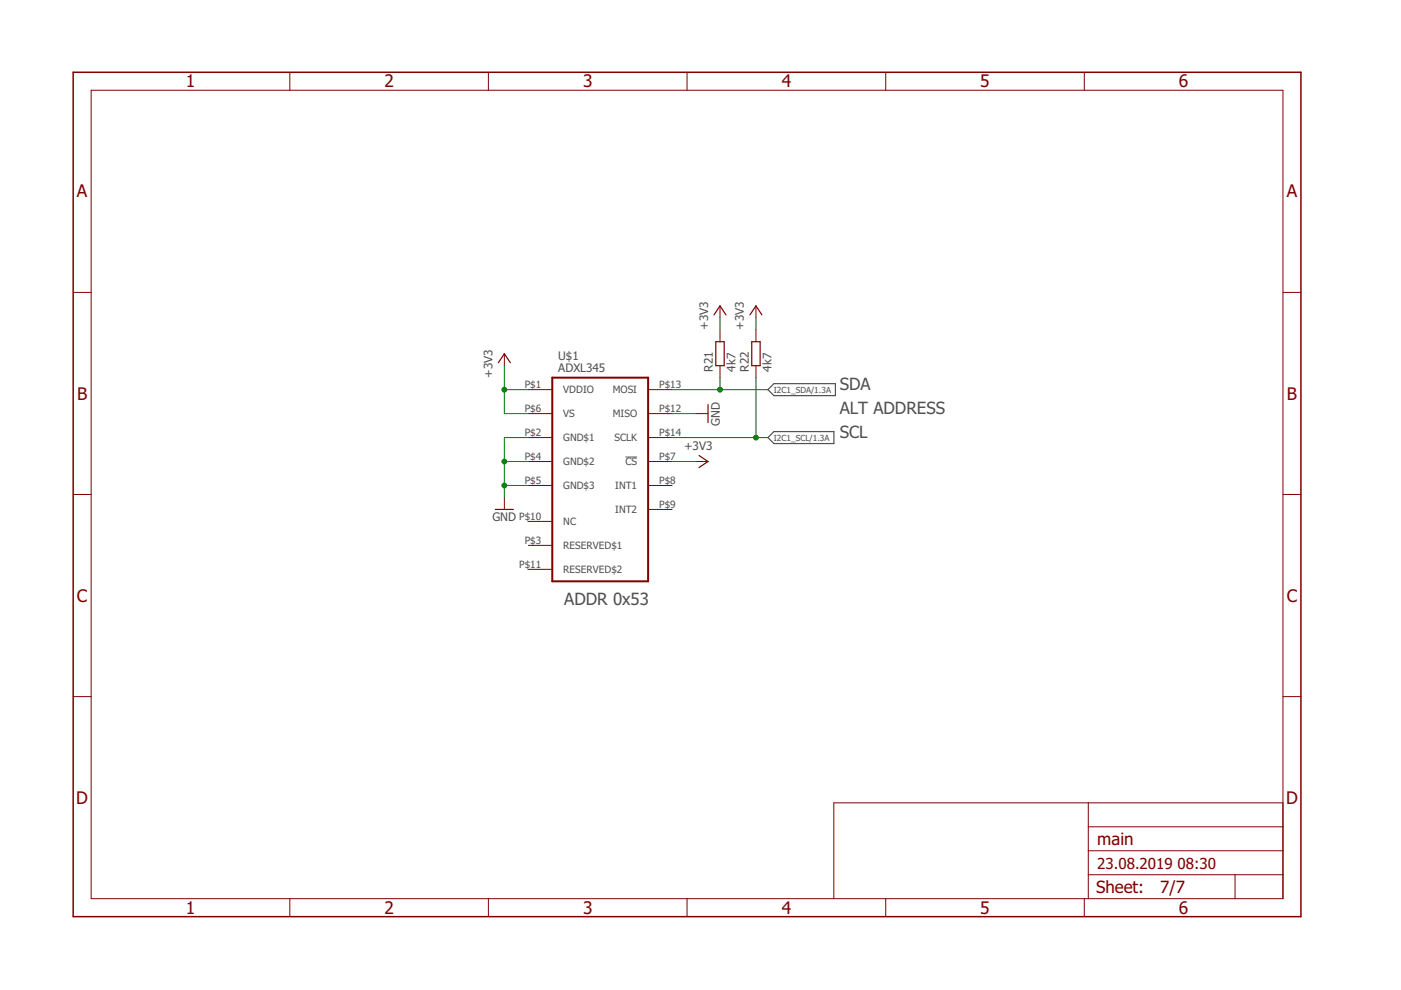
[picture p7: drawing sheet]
<svg xmlns="http://www.w3.org/2000/svg" width="297mm" height="210mm" viewBox="0 0 297 210" stroke-linecap="round" stroke-linejoin="round" font-family="sans-serif">
<path d="M132.6 96.9h2.5" fill="none" stroke="#505050" stroke-width=".21"/>
<path d="M162.8 92.8l1.3-1.3h12.7v2.5h-12.7zM162.8 82.6l1.3-1.3h13v2.6h-13z" fill="none" stroke="#505050" stroke-width=".25"/>
<path d="M105.7 76.9l1.2-1.9 1.3 1.9M151.4 66.8l1.3-1.9 1.2 1.9M151.8 72.5h1.7v5h-1.7zM159 66.8l1.3-1.9 1.2 1.9M159.4 72.5h1.8v5h-1.8zM148.2 96.6l1.9 1.3-1.9 1.2M150.1 85.8v3.8M105 108h3.8" fill="none" stroke="#800000" stroke-width=".25"/>
<g fill="none" stroke="#800000" stroke-width=".21">
<path d="M19.3 19.1h252.7v171.4h-252.7zM61.4 15.3v3.8M103.5 15.3v3.8M145.7 15.3v3.8M187.8 15.3v3.8M229.9 15.3v3.8M15.5 62h3.8M106.9 75v2.5M152.7 64.9v2.5M152.7 69.9v2.6M152.7 77.5v2.6M160.3 64.9v2.5"/>
<path d="M160.3 69.9v2.6M160.3 77.5v2.6M272 62h3.8M112 82.6h5.1M112 87.7h5.1M112 92.8h5.1M112 97.9h5.1M137.4 82.6h5.1M137.4 87.7h5.1M137.4 92.8h5.1M137.4 97.9h5.1M147.6 87.7h2.5"/>
<path d="M147.6 97.9h2.5M15.5 104.8h3.8M106.9 105.5v2.5M112 102.9h5.1M112 110.6h5.1M112 115.6h5.1M137.4 102.9h5.1M137.4 108h5.1M272 104.8h3.8M112 120.7h5.1M15.5 147.7h3.8M272 147.7h3.8"/>
<path d="M230.7 170.2v20.3M230.7 175.3h41.3M272 170.2h-95.2v20.3M61.4 190.5v3.9M103.5 190.5v3.9M145.7 190.5v3.9M187.8 190.5v3.9M229.9 190.5v3.9M230.7 185.5h41.3M230.7 180.4h41.3M261.9 185.5v5"/>
</g>
<path d="M15.5 15.3h260.3v179.1h-260.3z" fill="none" stroke="#800000" stroke-width=".32"/>
<path d="M117.1 80.1h20.3v43.2h-20.3z" fill="none" stroke="#800000" stroke-width=".42"/>
<g fill="none" stroke="#008000" stroke-width=".21">
<path d="M106.9 77.5v10.2h5.1M152.7 67.4v2.5M160.3 67.4v2.5M106.9 82.6h5.1M106.9 97.9h5.1M112 92.8h-5.1v12.7M142.5 92.8h20.3M142.5 82.6h20.3M142.5 87.7h5.1M142.5 97.9h5.1M152.7 80.1v2.5M160.3 80.1v12.7"/>
<path d="M106.9 102.9h5.1"/>
</g>
<g fill="#008000" stroke="#008000" stroke-width=".21">
<circle cx="160.3" cy="92.8" r=".51"/>
<circle cx="152.7" cy="82.6" r=".51"/>
<circle cx="106.9" cy="82.6" r=".51"/>
<circle cx="106.9" cy="97.9" r=".51"/>
<circle cx="106.9" cy="102.9" r=".51"/>
</g>
<g font-size="3.7" fill="#800000">
<text x="39.4" y="18.5">1</text>
<text x="81.5" y="18.5">2</text>
<text x="123.6" y="18.5">3</text>
<text x="165.7" y="18.5">4</text>
<text x="207.8" y="18.5">5</text>
<text x="250" y="18.5">6</text>
<text x="16.3" y="41.9">A</text>
<text x="272.8" y="41.9">A</text>
<text x="16.3" y="84.7">B</text>
<text x="272.8" y="84.7">B</text>
<text x="16.3" y="127.6">C</text>
<text x="272.8" y="127.6">C</text>
<text x="16.2" y="170.4">D</text>
<text x="272.7" y="170.4">D</text>
<text x="39.4" y="193.7">1</text>
<text x="81.5" y="193.7">2</text>
<text x="123.6" y="193.7">3</text>
<text x="165.7" y="193.7">4</text>
<text x="207.8" y="193.7">5</text>
<text x="250" y="193.7">6</text>
</g>
<g font-size="3.6" fill="#505050">
<text x="178" y="82.6">SDA</text>
<text x="178" y="87.7">ALT ADDRESS</text>
<text x="178" y="92.8">SCL</text>
<text x="119.6" y="128.3">ADDR 0x53</text>
</g>
<g font-size="3.6" fill="#800000">
<text x="232.6" y="179.1">main</text>
<text x="232.4" y="189.4">Sheet:</text>
<text x="246" y="189.3">7/7</text>
</g>
<g font-size="3.2" fill="#800000">
<text x="232.6" y="184.2">23.08.2019</text>
<text x="249.7" y="184.2">08:30</text>
</g>
<g font-size="2.5" fill="#505050">
<text x="150.1" y="69.9" transform="rotate(-90 150.1 69.9)">+3V3</text>
<text x="157.7" y="69.9" transform="rotate(-90 157.7 69.9)">+3V3</text>
<text x="118.4" y="76.3">U$1</text>
<text x="104.4" y="80.1" transform="rotate(-90 104.4 80.1)">+3V3</text>
<text x="118.4" y="78.8">ADXL345</text>
<text x="151.2" y="78.8" transform="rotate(-90 151.2 78.8)">R21</text>
<text x="156" y="78.8" transform="rotate(-90 156 78.8)">4k7</text>
<text x="158.8" y="78.8" transform="rotate(-90 158.8 78.8)">R22</text>
<text x="163.6" y="78.8" transform="rotate(-90 163.6 78.8)">4k7</text>
<text x="145" y="95.3">+3V3</text>
<text x="152.7" y="90.2" transform="rotate(-90 152.7 90.2)">GND</text>
<text x="104.4" y="110.6">GND</text>
</g>
<g font-size="2.1" fill="#505050">
<text x="111.2" y="82.3">P$1</text>
<text x="119.4" y="83.4">VDDIO</text>
<text x="129.9" y="83.4">MOSI</text>
<text x="139.8" y="82.3">P$13</text>
<text x="111.2" y="87.3">P$6</text>
<text x="119.4" y="88.5">VS</text>
<text x="129.9" y="88.5">MISO</text>
<text x="139.8" y="87.3">P$12</text>
<text x="111.2" y="92.4">P$2</text>
<text x="119.4" y="93.5">GND$1</text>
<text x="130.3" y="93.5">SCLK</text>
<text x="139.8" y="92.4">P$14</text>
<text x="111.2" y="97.5">P$4</text>
<text x="119.4" y="98.6">GND$2</text>
<text x="132.6" y="98.6">CS</text>
<text x="139.8" y="97.5">P$7</text>
<text x="111.2" y="102.6">P$5</text>
<text x="119.4" y="103.7">GND$3</text>
<text x="130.4" y="103.7">INT1</text>
<text x="139.8" y="107.7">P$9</text>
<text x="139.8" y="102.6">P$8</text>
<text x="110.1" y="110.2">P$10</text>
<text x="119.4" y="111.3">NC</text>
<text x="130.4" y="108.8">INT2</text>
<text x="111.2" y="115.3">P$3</text>
<text x="119.4" y="116.4">RESERVED$1</text>
<text x="110.1" y="120.4">P$11</text>
<text x="119.4" y="121.5">RESERVED$2</text>
</g>
<g font-size="1.8" fill="#505050">
<text x="164.1" y="83.3">I2C1_SDA/1.3A</text>
<text x="164.1" y="93.4">I2C1_SCL/1.3A</text>
</g>
</svg>
